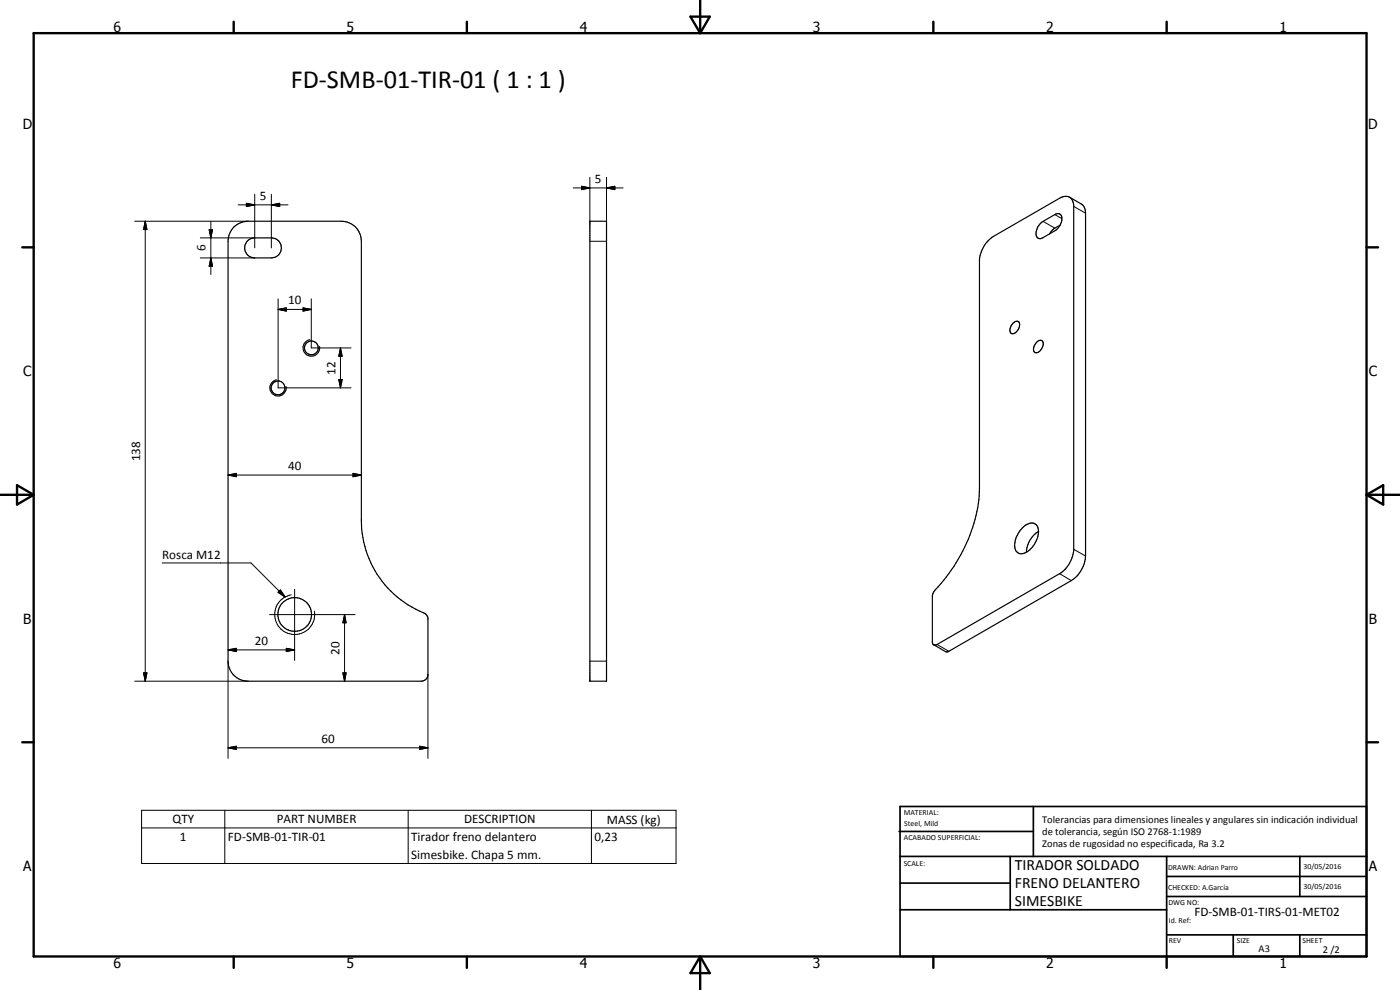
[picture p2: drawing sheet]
<svg xmlns="http://www.w3.org/2000/svg" width="420mm" height="297mm" viewBox="0 0 420 297" stroke-linecap="round" stroke-linejoin="round" font-family="sans-serif">
<g fill="none" stroke="#000" stroke-width=".35">
<path d="M321 59.2l4.1 2.4 .6 1.4 .1 1v102.8a9.5 9.5 0 0 1-4.3 7.4l-36.9 21.3-.7 .1-3.7-2.1M70.2 68.1a6.4 6.4 0 0 1 4.3-1.7h27.9a5.9 5.9 0 0 1 6 6v83.7a30.4 30.4 0 0 0 19.4 28.2l.6 1.1v17.3a2.07 2.07 0 0 1-2 1.7h-51.9a6 6 0 0 1-6.1-6v-126a6.4 6.4 0 0 1 1.8-4.3zM74.2 72.3l.7-.5 1.1-.4h5.4a3 3 0 0 1 3.1 3 3 3 0 0 1-3.1 3h-5a3 3 0 0 1-2.7-1.8 3 3 0 0 1 .5-3.3zM177 66.4h5v138h-5zM296.6 72.2l1.6-1.3 19.8-11.4a2.55 2.55 0 0 1 2.8-.4 2.55 2.55 0 0 1 1.4 2.4v103.8a9.4 9.4 0 0 1-4.2 6.8l-36.8 21.3-.9 .1-.5-.7v-14.1l.9-1.7a50.1 50.1 0 0 0 7.6-10.5 43.9 43.9 0 0 0 5.7-19.9v-68.8a9.8 9.8 0 0 1 2.6-5.6zM312.5 66.8l4.1-2.4a1.25 1.25 0 0 1 1.3-.3 1.25 1.25 0 0 1 .8 1.1 4.5 4.5 0 0 1-2.1 4.1l-3.6 2a1.38 1.38 0 0 1-1.7 0 1.38 1.38 0 0 1-.3-1.7l.5-1.5zM318.2 67.6a5.4 5.4 0 0 0-3 2.2l-.2 .4M304.1 96.9a1.08 1.08 0 0 1 1.5-.4 1.08 1.08 0 0 1 .3 1.5 2.03 2.03 0 0 1-2.6 1.9 2.48 2.48 0 0 1 .8-3zM311.2 102.6a1.08 1.08 0 0 1 1.5-.4 1.08 1.08 0 0 1 .3 1.6 2.03 2.03 0 0 1-2.6 1.8 2.35 2.35 0 0 1 .8-3zM306.8 158.5a3.3 3.3 0 0 1 4.1-1.1 4.9 4.9 0 0 1-.2 5.5 4.9 4.9 0 0 1-4.9 3.1 3.4 3.4 0 0 1-1-4.3l1-2zM311.7 159.4a7.6 7.6 0 0 0-3.7 6.3"/>
<circle cx="83.4" cy="116.4" r="2.08"/>
<circle cx="93.5" cy="104.4" r="2.07"/>
<circle cx="88.5" cy="184.4" r="5.1"/>
</g>
<g fill="none" stroke="#000" stroke-width=".3">
<path d="M76.4 58.3v16.1M81.4 58.3v16.1M172 56.4h15M174.5 55.9l2.5 .5-2.5 .5zM177 53.2v13.2M182 56.4l2.5-.5v1zM182 53.2v13.2M40.4 66.4h34.1M43.6 66.4l.5 2.5h-1zM43.6 66.4v138M60.1 77.4h16.3M60.1 71.4h16.3"/>
<path d="M62.8 68.9h1l-.5 2.5zM63.3 77.4l.5 2.5h-1zM63.3 66.4v16M71.4 61.5h15M73.9 61l2.5 .5-2.5 .5zM81.4 61.5l2.5-.5v1zM177 72.4h5M313 66.4l3.6 2.1M316.6 64.4l2.1 1.2M322.2 61.9l3.6 2.1M83.5 92.8l2.4-.4v.9zM83.5 92.8h9.9"/>
<path d="M83.5 89.7v26.7h21.9M91 92.4l2.4 .4-2.4 .5zM93.4 89.7v14.7h12M83 114a2.45 2.45 0 0 0-2 2.8 2.45 2.45 0 0 0 2.9 2 2.45 2.45 0 0 0 1.9-2.8M93 101.9a2.51 2.51 0 0 0-2 2.9 2.51 2.51 0 0 0 2.9 2 2.51 2.51 0 0 0 2-2.9M101.7 113.9h1l-.5 2.5zM102.2 104.4l.5 2.5h-1zM102.2 104.4v12M68.4 142.5l2.5-.5v1zM68.4 142.5h40M105.9 142l2.5 .5-2.5 .5zM48.7 168.9h26.6l10.2 10.2"/>
<path d="M83.4 177.7l.7-.7 1.4 2.1zM84.1 177l1.4 2.1-2.1-1.4zM87.4 178.5a6 6 0 0 0-4.9 6.9 6 6 0 0 0 7 4.9 6 6 0 0 0 4.8-7M88.4 176.8v21.4M318 172.1l3.5 2.1M322.2 164.8l3.6 2M68.4 195l2.5-.5v1zM68.4 198.4v29.1M68.4 195h20M80.9 184.4h25.7M85.9 194.5l2.5 .5-2.5 .5zM103.4 184.4l.5 2.5h-1z"/>
<path d="M103.4 184.4v20M177 198.4h5M281.2 193.4l3.6 2M40.4 204.4h34.1M43.1 201.9h1l-.5 2.5zM102.9 201.9h1l-.5 2.5zM128.4 202.4v25.1M68.4 224.4l2.5-.5v1zM68.4 224.4h60M125.9 223.9l2.5 .5-2.5 .5zM42.5 243.1h160.4v16h-160.4zM42.5 248.4h160.4"/>
<path d="M67.5 243.1v16M122.5 243.1v16M177.5 243.1v16"/>
</g>
<g fill="none" stroke="#000" stroke-width=".71">
<path d="M10.1 9.9h400v277.1h-400zM70.1 6.5v3.4M140.1 6.5v3.4M207.2 5h5.8l-2.9 4.9zM210.1 0v9.9M280.1 6.5v3.4M350.1 6.5v3.4M6.7 74.2h3.4M410.1 74.2h3.5M.1 148.5h10M5.1 145.6l5 2.9-5 2.9zM410.1 148.5h10"/>
<path d="M410.1 148.5l5-2.9v5.8zM6.7 222.7h3.4M410.1 222.7h3.5M70.1 287v3.4M140.1 287v3.4M210.1 287v10M210.1 287l2.9 5h-5.8zM280.1 287v3.4M350.1 287v3.4"/>
</g>
<g fill="none" stroke="#000" stroke-width=".51">
<path d="M269.8 249.5h40.3M270.1 242h140v45h-140zM270.1 257h140M303.2 257v16M310.1 242v15M350.1 257v30M390.1 257v12M270.1 265h33.1M270.1 273h80M350.1 269h60M350.1 263h60M350.1 280.5h60"/>
<path d="M370.1 280.5v6.5M390.1 280.5v6.5"/>
</g>
<g fill="#000">
<path d="M174.5 55.9l2.5 .5-2.5 .5zM182 56.4l2.5-.5v1zM43.6 66.4l.5 2.5h-1zM62.8 68.9h1l-.5 2.5zM63.3 77.4l.5 2.5h-1zM73.9 61l2.5 .5-2.5 .5zM81.4 61.5l2.5-.5v1zM83.5 92.8l2.4-.4v.9zM91 92.4l2.4 .4-2.4 .5zM101.7 113.9h1l-.5 2.5zM102.2 104.4l.5 2.5h-1zM68.4 142.5l2.5-.5v1z"/>
<path d="M105.9 142l2.5 .5-2.5 .5zM84.1 177l1.4 2.1-2.1-1.4zM68.4 195l2.5-.5v1zM85.9 194.5l2.5 .5-2.5 .5zM103.4 184.4l.5 2.5h-1zM43.1 201.9h1l-.5 2.5zM102.9 201.9h1l-.5 2.5zM68.4 224.4l2.5-.5v1zM125.9 223.9l2.5 .5-2.5 .5z"/>
</g>
<text font-size="7.9" x="87.2" y="26.5">FD-SMB-01-TIR-01 ( 1 : 1 )</text>
<g font-size="4.7">
<text x="304.6" y="261.1">TIRADOR SOLDADO</text>
<text x="304.6" y="266.5">FRENO DELANTERO</text>
<text x="304.6" y="271.9">SIMESBIKE</text>
</g>
<g font-size="4.2">
<text x="34" y="9.6">6</text>
<text x="104" y="9.6">5</text>
<text x="174" y="9.6">4</text>
<text x="244" y="9.6">3</text>
<text x="314" y="9.6">2</text>
<text x="384" y="9.6">1</text>
<text x="6.8" y="38.7">D</text>
<text x="410.6" y="38.7">D</text>
<text x="7" y="112.9">C</text>
<text x="410.8" y="112.9">C</text>
<text x="7" y="187.1">B</text>
<text x="410.8" y="187.1">B</text>
<text x="7" y="261.4">A</text>
<text x="410.8" y="261.4">A</text>
<text x="34" y="290.4">6</text>
<text x="104" y="290.4">5</text>
<text x="174" y="290.4">4</text>
<text x="244" y="290.4">3</text>
<text x="314" y="290.4">2</text>
<text x="384" y="290.4">1</text>
</g>
<g font-size="3.9">
<text x="78" y="59.9">5</text>
<text x="178.6" y="54.8">5</text>
<text x="61.7" y="75.4" transform="rotate(-90 61.7 75.4)">6</text>
<text x="86.5" y="91.4">10</text>
<text x="100.7" y="112.4" transform="rotate(-90 100.7 112.4)">12</text>
<text x="42.1" y="138.4" transform="rotate(-90 42.1 138.4)">138</text>
<text x="86.5" y="141">40</text>
<text x="48.7" y="167.9">Rosca M12</text>
<text x="76.5" y="193.5">20</text>
<text x="101.8" y="196.4" transform="rotate(-90 101.8 196.4)">20</text>
<text x="96.5" y="222.8">60</text>
<text x="51.8" y="247.1">QTY</text>
<text x="83" y="247.1">PART NUMBER</text>
<text x="139.3" y="247.1">DESCRIPTION</text>
<text x="182.1" y="247.1">MASS (kg)</text>
<text x="54" y="252.3">1</text>
<text x="68.4" y="252.3">FD-SMB-01-TIR-01</text>
<text x="123.4" y="252.5">Tirador freno delantero</text>
<text x="123.4" y="257.8">Simesbike. Chapa 5 mm.</text>
<text x="178.4" y="252.3">0,23</text>
<text x="358.5" y="275">FD-SMB-01-TIRS-01-MET02</text>
</g>
<g font-size="3.1">
<text x="312.7" y="246.8">Tolerancias para dimensiones lineales y angulares sin indicación individual</text>
<text x="312.7" y="250.4">de tolerancia, según ISO 2768-1:1989</text>
<text x="312.7" y="254">Zonas de rugosidad no especificada, Ra 3.2</text>
<text x="377.7" y="285.6">A3</text>
<text x="397" y="285.9">2 /2</text>
</g>
<g font-size="2.4">
<text x="271.2" y="244.4">MATERIAL:</text>
<text x="271.3" y="252">ACABADO SUPERFICIAL:</text>
<text x="271.4" y="247.9">Steel, Mild</text>
<text x="271.2" y="259.7">SCALE:</text>
<text x="350.6" y="261">DRAWN: Adrian Parro</text>
<text x="391.2" y="260.6">30/05/2016</text>
<text x="350.6" y="267.1">CHECKED: A.García</text>
<text x="391.2" y="266.7">30/05/2016</text>
<text x="350.6" y="271.4">DWG NO:</text>
<text x="350.8" y="276.9">Id. Ref:</text>
<text x="350.8" y="282.8">REV</text>
<text x="371.2" y="282.9">SIZE</text>
<text x="390.9" y="282.9">SHEET</text>
</g>
</svg>
